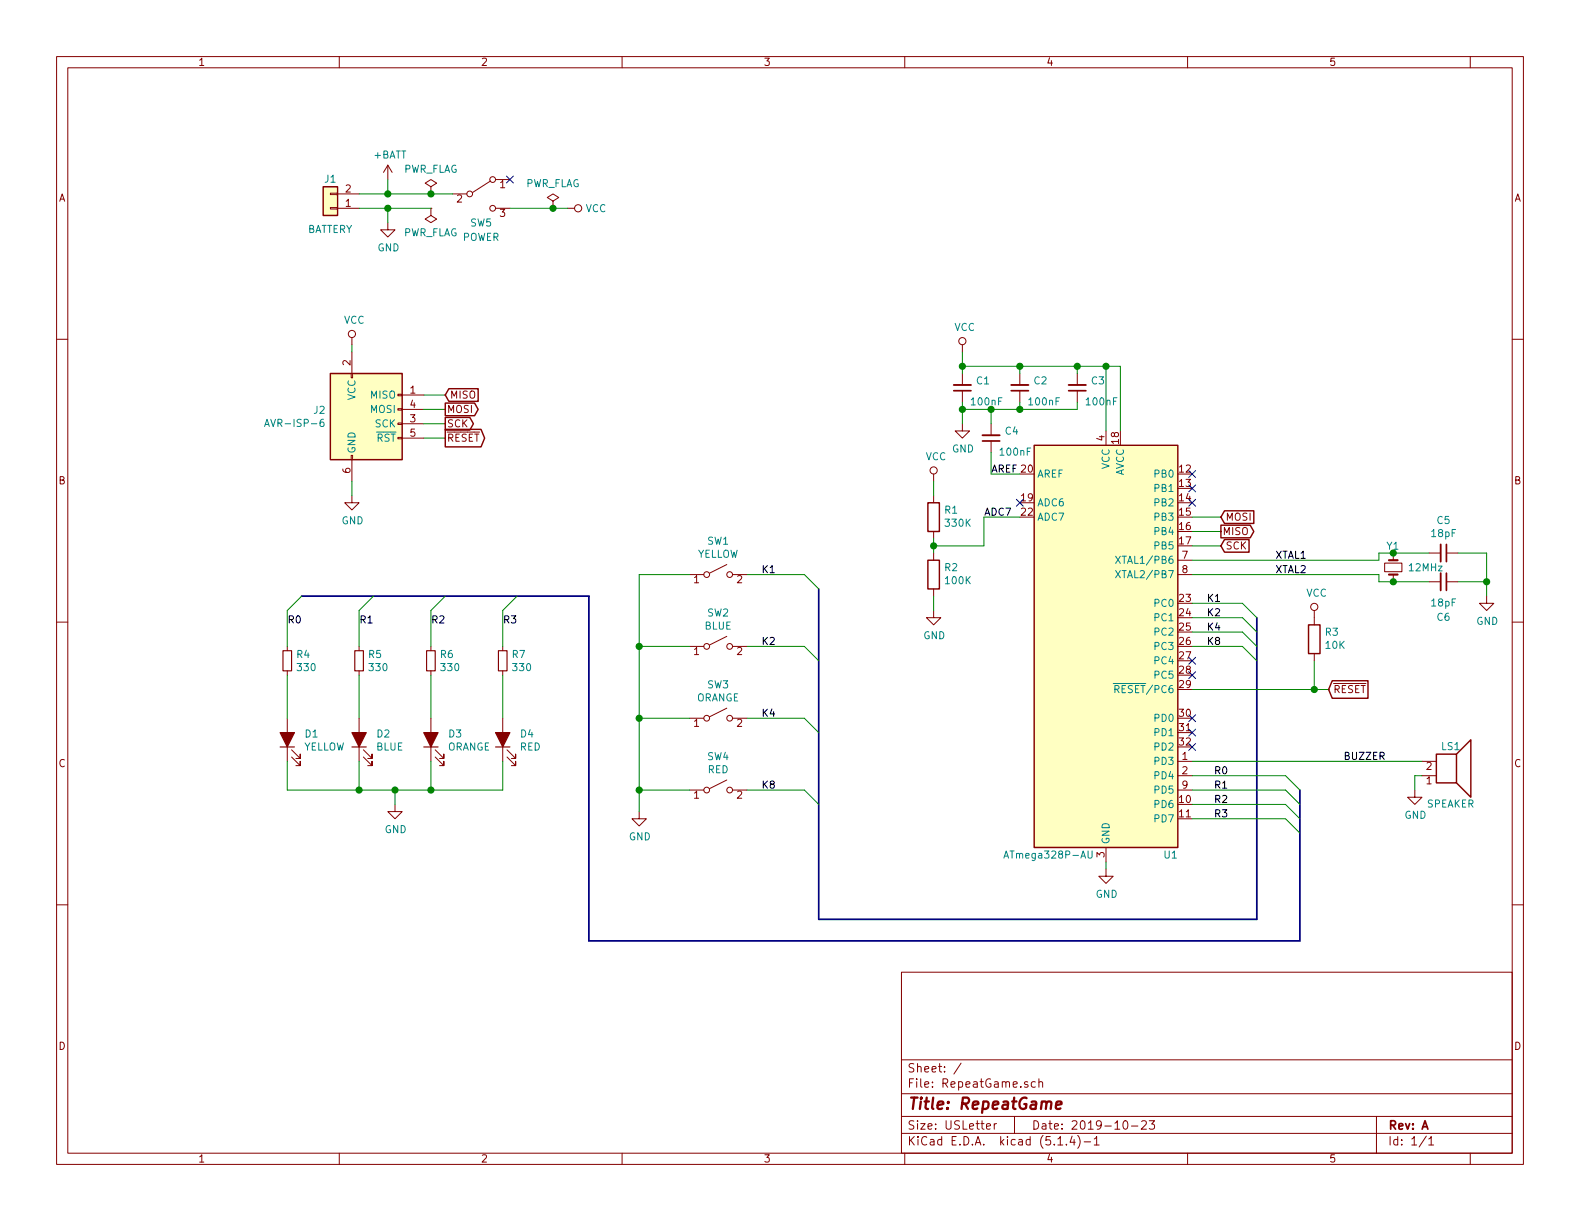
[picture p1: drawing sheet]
EESchema Schematic File Version 4
LIBS:RepeatGame-cache
EELAYER 30 0
EELAYER END
$Descr USLetter 11000 8500
encoding utf-8
Sheet 1 1
Title "RepeatGame"
Date "2019-10-23"
Rev "A"
Comp ""
Comment1 ""
Comment2 ""
Comment3 ""
Comment4 ""
$EndDescr
$Comp
L Switch:SW_SPST SW1
U 1 1
P 5000 4000
F 0 "SW1" H 5000 4235 50  0000 C CNN
F 1 "YELLOW" H 5000 4144 50  0000 C CNN
F 2 "Button_Switch_THT:SW_PUSH_6mm" H 5000 4000 50  0001 C CNN
F 3 "" H 5000 4000 50  0001 C CNN
	1    5000 4000
	1    0    0    -1  
$EndComp
$Comp
L Device:LED_ALT D1
U 1 1
P 2000 5150
F 0 "D1" V 2038 5033 50  0000 R CNN
F 1 "YELLOW" V 1947 5033 50  0000 R CNN
F 2 "LED_SMD:LED_1206_3216Metric" H 2000 5150 50  0001 C CNN
F 3 "~" H 2000 5150 50  0001 C CNN
	1    2000 5150
	0    -1   -1   0   
$EndComp
$Comp
L Device:LED_ALT D2
U 1 1
P 2500 5150
F 0 "D2" V 2538 5033 50  0000 R CNN
F 1 "BLUE" V 2447 5033 50  0000 R CNN
F 2 "LED_SMD:LED_1206_3216Metric" H 2500 5150 50  0001 C CNN
F 3 "~" H 2500 5150 50  0001 C CNN
	1    2500 5150
	0    -1   -1   0   
$EndComp
$Comp
L Device:LED_ALT D3
U 1 1
P 3000 5150
F 0 "D3" V 3038 5033 50  0000 R CNN
F 1 "ORANGE" V 2947 5033 50  0000 R CNN
F 2 "LED_SMD:LED_1206_3216Metric" H 3000 5150 50  0001 C CNN
F 3 "~" H 3000 5150 50  0001 C CNN
	1    3000 5150
	0    -1   -1   0   
$EndComp
$Comp
L Device:LED_ALT D4
U 1 1
P 3500 5150
F 0 "D4" V 3538 5033 50  0000 R CNN
F 1 "RED" V 3447 5033 50  0000 R CNN
F 2 "LED_SMD:LED_1206_3216Metric" H 3500 5150 50  0001 C CNN
F 3 "~" H 3500 5150 50  0001 C CNN
	1    3500 5150
	0    -1   -1   0   
$EndComp
$Comp
L Switch:SW_SPST SW2
U 1 1
P 5000 4500
F 0 "SW2" H 5000 4735 50  0000 C CNN
F 1 "BLUE" H 5000 4644 50  0000 C CNN
F 2 "Button_Switch_THT:SW_PUSH_6mm" H 5000 4500 50  0001 C CNN
F 3 "" H 5000 4500 50  0001 C CNN
	1    5000 4500
	1    0    0    -1  
$EndComp
$Comp
L Switch:SW_SPST SW3
U 1 1
P 5000 5000
F 0 "SW3" H 5000 5235 50  0000 C CNN
F 1 "ORANGE" H 5000 5144 50  0000 C CNN
F 2 "Button_Switch_THT:SW_PUSH_6mm" H 5000 5000 50  0001 C CNN
F 3 "" H 5000 5000 50  0001 C CNN
	1    5000 5000
	1    0    0    -1  
$EndComp
$Comp
L Switch:SW_SPST SW4
U 1 1
P 5000 5500
F 0 "SW4" H 5000 5735 50  0000 C CNN
F 1 "RED" H 5000 5644 50  0000 C CNN
F 2 "Button_Switch_THT:SW_PUSH_6mm" H 5000 5500 50  0001 C CNN
F 3 "" H 5000 5500 50  0001 C CNN
	1    5000 5500
	1    0    0    -1  
$EndComp
$Comp
L Device:Crystal_Small Y1
U 1 1
P 9700 3950
F 0 "Y1" V 9550 3900 50  0000 L CNN
F 1 "12MHz" V 9700 4050 50  0000 L CNN
F 2 "Crystal:Crystal_HC49-4H_Vertical" H 9700 3950 50  0001 C CNN
F 3 "~" H 9700 3950 50  0001 C CNN
	1    9700 3950
	0    1    1    0   
$EndComp
$Comp
L Device:C_Small C5
U 1 1
P 10050 3850
F 0 "C5" V 9821 3850 50  0000 C CNN
F 1 "18pF" V 9912 3850 50  0000 C CNN
F 2 "Capacitor_SMD:C_0805_2012Metric_Pad1.15x1.40mm_HandSolder" H 10050 3850 50  0001 C CNN
F 3 "~" H 10050 3850 50  0001 C CNN
	1    10050 3850
	0    1    1    0   
$EndComp
$Comp
L Device:C_Small C6
U 1 1
P 10050 4050
F 0 "C6" V 9800 4050 50  0000 C CNN
F 1 "18pF" V 9900 4050 50  0000 C CNN
F 2 "Capacitor_SMD:C_0805_2012Metric_Pad1.15x1.40mm_HandSolder" H 10050 4050 50  0001 C CNN
F 3 "~" H 10050 4050 50  0001 C CNN
	1    10050 4050
	0    1    -1   0   
$EndComp
Wire Wire Line
	9700 3850 9950 3850
Connection ~ 9700 3850
Wire Wire Line
	9700 4050 9950 4050
Connection ~ 9700 4050
$Comp
L power:GND #PWR04
U 1 1
P 10350 4150
F 0 "#PWR04" H 10350 3900 50  0001 C CNN
F 1 "GND" H 10355 3977 50  0000 C CNN
F 2 "" H 10350 4150 50  0001 C CNN
F 3 "" H 10350 4150 50  0001 C CNN
	1    10350 4150
	1    0    0    -1  
$EndComp
Wire Wire Line
	10150 3850 10350 3850
Wire Wire Line
	10350 3850 10350 4050
Wire Wire Line
	10150 4050 10350 4050
Connection ~ 10350 4050
Wire Wire Line
	10350 4050 10350 4150
NoConn ~ 7100 3500
Wire Wire Line
	9600 4000 9600 4050
Wire Wire Line
	9600 4050 9700 4050
Wire Wire Line
	9600 3900 9600 3850
Wire Wire Line
	9600 3850 9700 3850
Wire Wire Line
	8300 3900 9600 3900
Wire Wire Line
	8300 4000 9600 4000
Text GLabel 8500 3600 2    50   Input ~ 0
MOSI
Text GLabel 8500 3700 2    50   Output ~ 0
MISO
Text GLabel 8500 3800 2    50   Input ~ 0
SCK
Text GLabel 9250 4800 2    50   Input ~ 0
~RESET
$Comp
L Device:R R3
U 1 1
P 9150 4450
F 0 "R3" H 9080 4404 50  0000 R CNN
F 1 "10K" H 9080 4495 50  0000 R CNN
F 2 "Resistor_SMD:R_0805_2012Metric_Pad1.15x1.40mm_HandSolder" V 9080 4450 50  0001 C CNN
F 3 "~" H 9150 4450 50  0001 C CNN
	1    9150 4450
	-1   0    0    1   
$EndComp
Wire Wire Line
	9150 4600 9150 4800
Wire Wire Line
	8300 4800 9150 4800
$Comp
L power:VCC #PWR06
U 1 1
P 9150 4300
F 0 "#PWR06" H 9150 4150 50  0001 C CNN
F 1 "VCC" H 9167 4473 50  0000 C CNN
F 2 "" H 9150 4300 50  0001 C CNN
F 3 "" H 9150 4300 50  0001 C CNN
	1    9150 4300
	1    0    0    -1  
$EndComp
Wire Wire Line
	9150 4800 9250 4800
Connection ~ 9150 4800
$Comp
L power:GND #PWR08
U 1 1
P 7700 6050
F 0 "#PWR08" H 7700 5800 50  0001 C CNN
F 1 "GND" H 7705 5877 50  0000 C CNN
F 2 "" H 7700 6050 50  0001 C CNN
F 3 "" H 7700 6050 50  0001 C CNN
	1    7700 6050
	1    0    0    -1  
$EndComp
$Comp
L power:GND #PWR02
U 1 1
P 6700 2950
F 0 "#PWR02" H 6700 2700 50  0001 C CNN
F 1 "GND" H 6705 2777 50  0000 C CNN
F 2 "" H 6700 2950 50  0001 C CNN
F 3 "" H 6700 2950 50  0001 C CNN
	1    6700 2950
	1    0    0    -1  
$EndComp
$Comp
L power:VCC #PWR01
U 1 1
P 6700 2450
F 0 "#PWR01" H 6700 2300 50  0001 C CNN
F 1 "VCC" H 6717 2623 50  0000 C CNN
F 2 "" H 6700 2450 50  0001 C CNN
F 3 "" H 6700 2450 50  0001 C CNN
	1    6700 2450
	1    0    0    -1  
$EndComp
$Comp
L Device:C_Small C1
U 1 1
P 6700 2700
F 0 "C1" H 6608 2654 50  0000 R CNN
F 1 "100nF" H 6650 2800 50  0000 R CNN
F 2 "Capacitor_SMD:C_0805_2012Metric_Pad1.15x1.40mm_HandSolder" H 6700 2700 50  0001 C CNN
F 3 "~" H 6700 2700 50  0001 C CNN
	1    6700 2700
	-1   0    0    1   
$EndComp
$Comp
L Device:C_Small C2
U 1 1
P 7100 2700
F 0 "C2" H 7008 2654 50  0000 R CNN
F 1 "100nF" H 7050 2800 50  0000 R CNN
F 2 "Capacitor_SMD:C_0805_2012Metric_Pad1.15x1.40mm_HandSolder" H 7100 2700 50  0001 C CNN
F 3 "~" H 7100 2700 50  0001 C CNN
	1    7100 2700
	-1   0    0    1   
$EndComp
$Comp
L Device:C_Small C3
U 1 1
P 7500 2700
F 0 "C3" H 7408 2654 50  0000 R CNN
F 1 "100nF" H 7450 2800 50  0000 R CNN
F 2 "Capacitor_SMD:C_0805_2012Metric_Pad1.15x1.40mm_HandSolder" H 7500 2700 50  0001 C CNN
F 3 "~" H 7500 2700 50  0001 C CNN
	1    7500 2700
	-1   0    0    1   
$EndComp
Wire Wire Line
	6700 2850 6900 2850
Wire Wire Line
	7500 2850 7500 2800
Wire Wire Line
	7100 2800 7100 2850
Connection ~ 7100 2850
Wire Wire Line
	7100 2850 7500 2850
Wire Wire Line
	6700 2800 6700 2850
Connection ~ 6700 2850
Wire Wire Line
	6700 2450 6700 2550
Wire Wire Line
	7500 2600 7500 2550
Wire Wire Line
	7500 2550 7100 2550
Connection ~ 6700 2550
Wire Wire Line
	6700 2550 6700 2600
Wire Wire Line
	7100 2600 7100 2550
Connection ~ 7100 2550
Wire Wire Line
	7100 2550 6700 2550
Wire Wire Line
	7700 2550 7500 2550
Connection ~ 7500 2550
Wire Wire Line
	7800 3000 7800 2550
Wire Wire Line
	7800 2550 7700 2550
Connection ~ 7700 2550
$Comp
L Device:C_Small C4
U 1 1
P 6900 3050
F 0 "C4" H 6808 3004 50  0000 R CNN
F 1 "100nF" H 6850 3150 50  0000 R CNN
F 2 "Capacitor_SMD:C_0805_2012Metric_Pad1.15x1.40mm_HandSolder" H 6900 3050 50  0001 C CNN
F 3 "~" H 6900 3050 50  0001 C CNN
	1    6900 3050
	-1   0    0    1   
$EndComp
Wire Wire Line
	7700 6050 7700 6000
Wire Wire Line
	6700 2850 6700 2950
Text Label 9100 3900 2    50   ~ 0
XTAL1
Text Label 9100 4000 2    50   ~ 0
XTAL2
Wire Wire Line
	8300 5300 9900 5300
Text Label 9650 5300 2    50   ~ 0
BUZZER
$Comp
L power:GND #PWR07
U 1 1
P 9850 5500
F 0 "#PWR07" H 9850 5250 50  0001 C CNN
F 1 "GND" H 9855 5327 50  0000 C CNN
F 2 "" H 9850 5500 50  0001 C CNN
F 3 "" H 9850 5500 50  0001 C CNN
	1    9850 5500
	1    0    0    -1  
$EndComp
Wire Wire Line
	9900 5400 9850 5400
Wire Wire Line
	9850 5400 9850 5500
$Comp
L Device:Speaker LS1
U 1 1
P 10100 5400
F 0 "LS1" H 10100 5200 50  0000 C CNN
F 1 "SPEAKER" H 10100 5600 50  0000 C CNN
F 2 "Connector_PinHeader_2.54mm:PinHeader_1x02_P2.54mm_Vertical" H 10100 5200 50  0001 C CNN
F 3 "~" H 10090 5350 50  0001 C CNN
	1    10100 5400
	1    0    0    1   
$EndComp
$Comp
L Device:R R1
U 1 1
P 6500 3600
F 0 "R1" H 6430 3554 50  0000 R CNN
F 1 "330K" H 6430 3645 50  0000 R CNN
F 2 "Resistor_SMD:R_0805_2012Metric_Pad1.15x1.40mm_HandSolder" V 6430 3600 50  0001 C CNN
F 3 "~" H 6500 3600 50  0001 C CNN
	1    6500 3600
	-1   0    0    1   
$EndComp
$Comp
L Device:R R2
U 1 1
P 6500 4000
F 0 "R2" H 6430 3954 50  0000 R CNN
F 1 "100K" H 6430 4045 50  0000 R CNN
F 2 "Resistor_SMD:R_0805_2012Metric_Pad1.15x1.40mm_HandSolder" V 6430 4000 50  0001 C CNN
F 3 "~" H 6500 4000 50  0001 C CNN
	1    6500 4000
	-1   0    0    1   
$EndComp
$Comp
L power:GND #PWR05
U 1 1
P 6500 4250
F 0 "#PWR05" H 6500 4000 50  0001 C CNN
F 1 "GND" H 6505 4077 50  0000 C CNN
F 2 "" H 6500 4250 50  0001 C CNN
F 3 "" H 6500 4250 50  0001 C CNN
	1    6500 4250
	1    0    0    -1  
$EndComp
$Comp
L power:VCC #PWR03
U 1 1
P 6500 3350
F 0 "#PWR03" H 6500 3200 50  0001 C CNN
F 1 "VCC" H 6517 3523 50  0000 C CNN
F 2 "" H 6500 3350 50  0001 C CNN
F 3 "" H 6500 3350 50  0001 C CNN
	1    6500 3350
	1    0    0    -1  
$EndComp
Wire Wire Line
	7100 3300 6900 3300
Wire Wire Line
	6900 3300 6900 3150
Wire Wire Line
	6900 2950 6900 2850
Connection ~ 6900 2850
Wire Wire Line
	6900 2850 7100 2850
Wire Wire Line
	6500 4250 6500 4150
Wire Wire Line
	6500 3850 6500 3800
Wire Wire Line
	6500 3450 6500 3350
Wire Wire Line
	7100 3600 6850 3600
Wire Wire Line
	6850 3600 6850 3800
Wire Wire Line
	6850 3800 6500 3800
Connection ~ 6500 3800
Wire Wire Line
	6500 3800 6500 3750
Text Label 6850 3600 0    50   ~ 0
ADC7
Text Label 6900 3300 0    50   ~ 0
AREF
Wire Wire Line
	7700 2550 7700 3000
$Comp
L MCU_Microchip_ATmega:ATmega328P-AU U1
U 1 1
P 7700 4500
F 0 "U1" H 8150 3050 50  0000 C CNN
F 1 "ATmega328P-AU" H 7300 3050 50  0000 C CNN
F 2 "Package_QFP:TQFP-32_7x7mm_P0.8mm" H 7700 4500 50  0001 C CIN
F 3 "http://ww1.microchip.com/downloads/en/DeviceDoc/ATmega328_P%20AVR%20MCU%20with%20picoPower%20Technology%20Data%20Sheet%2040001984A.pdf" H 7700 4500 50  0001 C CNN
	1    7700 4500
	1    0    0    -1  
$EndComp
Wire Wire Line
	5200 4000 5600 4000
Wire Wire Line
	5200 4500 5600 4500
Wire Wire Line
	5200 5000 5600 5000
Wire Wire Line
	5200 5500 5600 5500
Wire Wire Line
	4800 4000 4450 4000
Wire Wire Line
	4450 4000 4450 4500
Wire Wire Line
	4800 5500 4450 5500
Connection ~ 4450 5500
Wire Wire Line
	4450 5500 4450 5650
Wire Wire Line
	4800 5000 4450 5000
Connection ~ 4450 5000
Wire Wire Line
	4450 5000 4450 5500
Wire Wire Line
	4800 4500 4450 4500
Connection ~ 4450 4500
Wire Wire Line
	4450 4500 4450 5000
$Comp
L power:GND #PWR0101
U 1 1
P 4450 5650
F 0 "#PWR0101" H 4450 5400 50  0001 C CNN
F 1 "GND" H 4455 5477 50  0000 C CNN
F 2 "" H 4450 5650 50  0001 C CNN
F 3 "" H 4450 5650 50  0001 C CNN
	1    4450 5650
	1    0    0    -1  
$EndComp
Text Label 5300 4000 0    50   ~ 0
K1
Text Label 5300 4500 0    50   ~ 0
K2
Text Label 5300 5000 0    50   ~ 0
K4
Text Label 5300 5500 0    50   ~ 0
K8
Entry Wire Line
	8650 4200 8750 4300
Entry Wire Line
	8650 4300 8750 4400
Entry Wire Line
	8650 4400 8750 4500
Entry Wire Line
	8650 4500 8750 4600
Wire Wire Line
	8300 4200 8650 4200
Wire Wire Line
	8300 4300 8650 4300
Wire Wire Line
	8300 4400 8650 4400
Wire Wire Line
	8300 4500 8650 4500
Text Label 8400 4200 0    50   ~ 0
K1
Text Label 8400 4300 0    50   ~ 0
K2
Text Label 8400 4400 0    50   ~ 0
K4
Text Label 8400 4500 0    50   ~ 0
K8
Wire Bus Line
	8750 6400 5700 6400
Entry Wire Line
	5600 4000 5700 4100
Entry Wire Line
	5600 4500 5700 4600
Entry Wire Line
	5600 5000 5700 5100
Entry Wire Line
	5600 5500 5700 5600
Wire Wire Line
	8500 3600 8300 3600
Wire Wire Line
	8500 3700 8300 3700
Wire Wire Line
	8500 3800 8300 3800
Wire Wire Line
	8300 5400 8950 5400
Wire Wire Line
	8300 5500 8950 5500
Wire Wire Line
	8300 5600 8950 5600
Wire Wire Line
	8300 5700 8950 5700
Entry Wire Line
	8950 5400 9050 5500
Entry Wire Line
	8950 5500 9050 5600
Entry Wire Line
	8950 5600 9050 5700
Entry Wire Line
	8950 5700 9050 5800
Text Label 8450 5400 0    50   ~ 0
R0
Text Label 8450 5500 0    50   ~ 0
R1
Text Label 8450 5600 0    50   ~ 0
R2
Text Label 8450 5700 0    50   ~ 0
R3
Wire Bus Line
	9050 6550 4100 6550
Wire Bus Line
	4100 6550 4100 4150
Entry Wire Line
	3500 4250 3600 4150
Entry Wire Line
	3000 4250 3100 4150
Entry Wire Line
	2500 4250 2600 4150
Entry Wire Line
	2000 4250 2100 4150
$Comp
L Device:R_Small R4
U 1 1
P 2000 4600
F 0 "R4" H 2059 4646 50  0000 L CNN
F 1 "330" H 2059 4555 50  0000 L CNN
F 2 "Resistor_SMD:R_0805_2012Metric_Pad1.15x1.40mm_HandSolder" H 2000 4600 50  0001 C CNN
F 3 "~" H 2000 4600 50  0001 C CNN
	1    2000 4600
	1    0    0    -1  
$EndComp
$Comp
L Device:R_Small R5
U 1 1
P 2500 4600
F 0 "R5" H 2559 4646 50  0000 L CNN
F 1 "330" H 2559 4555 50  0000 L CNN
F 2 "Resistor_SMD:R_0805_2012Metric_Pad1.15x1.40mm_HandSolder" H 2500 4600 50  0001 C CNN
F 3 "~" H 2500 4600 50  0001 C CNN
	1    2500 4600
	1    0    0    -1  
$EndComp
$Comp
L Device:R_Small R6
U 1 1
P 3000 4600
F 0 "R6" H 3059 4646 50  0000 L CNN
F 1 "330" H 3059 4555 50  0000 L CNN
F 2 "Resistor_SMD:R_0805_2012Metric_Pad1.15x1.40mm_HandSolder" H 3000 4600 50  0001 C CNN
F 3 "~" H 3000 4600 50  0001 C CNN
	1    3000 4600
	1    0    0    -1  
$EndComp
$Comp
L Device:R_Small R7
U 1 1
P 3500 4600
F 0 "R7" H 3559 4646 50  0000 L CNN
F 1 "330" H 3559 4555 50  0000 L CNN
F 2 "Resistor_SMD:R_0805_2012Metric_Pad1.15x1.40mm_HandSolder" H 3500 4600 50  0001 C CNN
F 3 "~" H 3500 4600 50  0001 C CNN
	1    3500 4600
	1    0    0    -1  
$EndComp
Wire Wire Line
	2000 4250 2000 4500
Wire Wire Line
	2500 4250 2500 4500
Wire Wire Line
	3000 4250 3000 4500
Wire Wire Line
	3500 4250 3500 4500
Wire Wire Line
	3500 4700 3500 5000
Wire Wire Line
	3000 4700 3000 5000
Wire Wire Line
	2500 4700 2500 5000
Wire Wire Line
	2000 4700 2000 5000
Wire Wire Line
	2000 5300 2000 5500
Wire Wire Line
	2000 5500 2500 5500
Wire Wire Line
	3500 5500 3500 5300
Wire Wire Line
	3000 5300 3000 5500
Connection ~ 3000 5500
Wire Wire Line
	3000 5500 3500 5500
Wire Wire Line
	2500 5300 2500 5500
Connection ~ 2500 5500
Wire Wire Line
	2500 5500 2750 5500
Wire Wire Line
	2750 5500 2750 5600
Connection ~ 2750 5500
Wire Wire Line
	2750 5500 3000 5500
$Comp
L power:GND #PWR0102
U 1 1
P 2750 5600
F 0 "#PWR0102" H 2750 5350 50  0001 C CNN
F 1 "GND" H 2755 5427 50  0000 C CNN
F 2 "" H 2750 5600 50  0001 C CNN
F 3 "" H 2750 5600 50  0001 C CNN
	1    2750 5600
	1    0    0    -1  
$EndComp
Text Label 2000 4350 0    50   ~ 0
R0
Text Label 2500 4350 0    50   ~ 0
R1
Text Label 3000 4350 0    50   ~ 0
R2
Text Label 3500 4350 0    50   ~ 0
R3
Text GLabel 3100 2850 2    50   Output ~ 0
MOSI
Text GLabel 3100 2750 2    50   Input ~ 0
MISO
Text GLabel 3100 2950 2    50   Output ~ 0
SCK
Text GLabel 3100 3050 2    50   Output ~ 0
~RESET
Wire Wire Line
	2950 2750 3100 2750
Wire Wire Line
	2950 2850 3100 2850
Wire Wire Line
	2950 2950 3100 2950
Wire Wire Line
	2950 3050 3100 3050
$Comp
L power:GND #PWR0103
U 1 1
P 2450 3450
F 0 "#PWR0103" H 2450 3200 50  0001 C CNN
F 1 "GND" H 2455 3277 50  0000 C CNN
F 2 "" H 2450 3450 50  0001 C CNN
F 3 "" H 2450 3450 50  0001 C CNN
	1    2450 3450
	1    0    0    -1  
$EndComp
$Comp
L power:VCC #PWR0104
U 1 1
P 2450 2400
F 0 "#PWR0104" H 2450 2250 50  0001 C CNN
F 1 "VCC" H 2467 2573 50  0000 C CNN
F 2 "" H 2450 2400 50  0001 C CNN
F 3 "" H 2450 2400 50  0001 C CNN
	1    2450 2400
	1    0    0    -1  
$EndComp
$Comp
L Switch:SW_SPDT SW5
U 1 1
P 3350 1350
F 0 "SW5" H 3350 1150 50  0000 C CNN
F 1 "POWER" H 3350 1050 50  0000 C CNN
F 2 "Button_Switch_THT:SW_CuK_OS102011MA1QN1_SPDT_Angled" H 3350 1350 50  0001 C CNN
F 3 "" H 3350 1350 50  0001 C CNN
	1    3350 1350
	1    0    0    -1  
$EndComp
$Comp
L power:GND #PWR0105
U 1 1
P 2700 1550
F 0 "#PWR0105" H 2700 1300 50  0001 C CNN
F 1 "GND" H 2705 1377 50  0000 C CNN
F 2 "" H 2700 1550 50  0001 C CNN
F 3 "" H 2700 1550 50  0001 C CNN
	1    2700 1550
	1    0    0    -1  
$EndComp
$Comp
L power:+BATT #PWR0106
U 1 1
P 2700 1250
F 0 "#PWR0106" H 2700 1100 50  0001 C CNN
F 1 "+BATT" H 2715 1423 50  0000 C CNN
F 2 "" H 2700 1250 50  0001 C CNN
F 3 "" H 2700 1250 50  0001 C CNN
	1    2700 1250
	1    0    0    -1  
$EndComp
$Comp
L Connector_Generic:Conn_01x02 J1
U 1 1
P 2300 1450
F 0 "J1" H 2300 1250 50  0000 C CNN
F 1 "BATTERY" H 2300 1600 50  0000 C CNN
F 2 "Connector_PinHeader_2.54mm:PinHeader_1x02_P2.54mm_Vertical" H 2300 1450 50  0001 C CNN
F 3 "~" H 2300 1450 50  0001 C CNN
	1    2300 1450
	-1   0    0    1   
$EndComp
Wire Wire Line
	2500 1450 2700 1450
Wire Wire Line
	2700 1450 2700 1550
Wire Wire Line
	2500 1350 2700 1350
Wire Wire Line
	2700 1350 2700 1250
Wire Wire Line
	2700 1350 3000 1350
Connection ~ 2700 1350
Wire Wire Line
	3550 1450 3850 1450
$Comp
L power:VCC #PWR0107
U 1 1
P 3950 1450
F 0 "#PWR0107" H 3950 1300 50  0001 C CNN
F 1 "VCC" V 3950 1650 50  0000 C CNN
F 2 "" H 3950 1450 50  0001 C CNN
F 3 "" H 3950 1450 50  0001 C CNN
	1    3950 1450
	0    1    1    0   
$EndComp
NoConn ~ 3550 1250
$Comp
L power:PWR_FLAG #FLG0101
U 1 1
P 3850 1450
F 0 "#FLG0101" H 3850 1525 50  0001 C CNN
F 1 "PWR_FLAG" H 3850 1624 50  0000 C CNN
F 2 "" H 3850 1450 50  0001 C CNN
F 3 "~" H 3850 1450 50  0001 C CNN
	1    3850 1450
	1    0    0    -1  
$EndComp
Connection ~ 3850 1450
Wire Wire Line
	3850 1450 3950 1450
$Comp
L power:PWR_FLAG #FLG0102
U 1 1
P 3000 1350
F 0 "#FLG0102" H 3000 1425 50  0001 C CNN
F 1 "PWR_FLAG" H 3000 1524 50  0000 C CNN
F 2 "" H 3000 1350 50  0001 C CNN
F 3 "~" H 3000 1350 50  0001 C CNN
	1    3000 1350
	1    0    0    -1  
$EndComp
Connection ~ 3000 1350
Wire Wire Line
	3000 1350 3150 1350
Wire Wire Line
	2450 3350 2450 3450
Wire Wire Line
	2450 2400 2450 2450
$Comp
L power:PWR_FLAG #FLG0103
U 1 1
P 3000 1450
F 0 "#FLG0103" H 3000 1525 50  0001 C CNN
F 1 "PWR_FLAG" H 3000 1623 50  0000 C CNN
F 2 "" H 3000 1450 50  0001 C CNN
F 3 "~" H 3000 1450 50  0001 C CNN
	1    3000 1450
	-1   0    0    1   
$EndComp
Wire Wire Line
	2700 1450 3000 1450
Connection ~ 2700 1450
$Comp
L Connector:AVR-ISP-6 J2
U 1 1
P 2550 2950
F 0 "J2" H 2270 3046 50  0000 R CNN
F 1 "AVR-ISP-6" H 2270 2955 50  0000 R CNN
F 2 "Connector:Tag-Connect_TC2030-IDC-NL_2x03_P1.27mm_Vertical" V 2300 3000 50  0001 C CNN
F 3 " ~" H 1275 2400 50  0001 C CNN
	1    2550 2950
	1    0    0    -1  
$EndComp
NoConn ~ 8300 4600
NoConn ~ 8300 4700
NoConn ~ 8300 5000
NoConn ~ 8300 5100
NoConn ~ 8300 5200
NoConn ~ 8300 3500
NoConn ~ 8300 3400
NoConn ~ 8300 3300
Wire Bus Line
	2100 4150 4100 4150
Wire Bus Line
	8750 4300 8750 6400
Wire Bus Line
	5700 4100 5700 6400
Wire Bus Line
	9050 5500 9050 6550
$EndSCHEMATC
